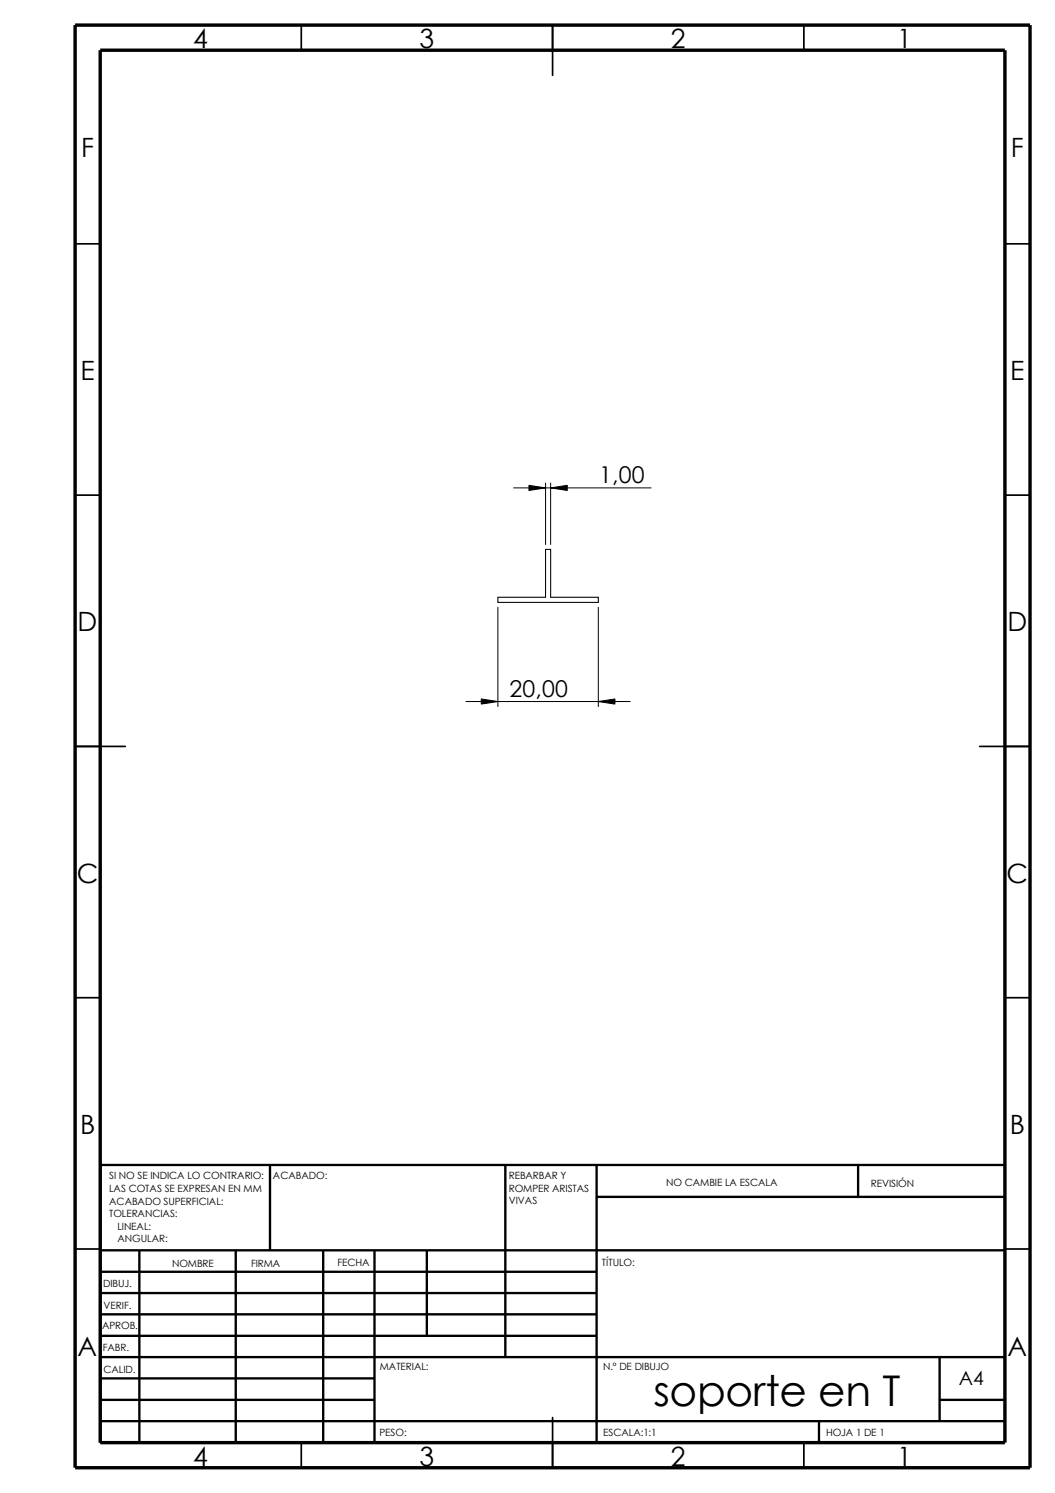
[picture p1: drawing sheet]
<svg xmlns="http://www.w3.org/2000/svg" width="210mm" height="297mm" viewBox="0 0 210 297" stroke-linecap="round" stroke-linejoin="round" font-family="sans-serif">
<g fill="none" stroke="#000" stroke-width=".34">
<path d="M59.9 5v5M109.9 5v10M159.9 5v5M14.9 48.5h5M199.9 48.5h5M14.9 98.5h5M199.9 98.5h5M14.9 148.5h10M194.9 148.5h10M14.9 198.5h5M199.9 198.5h5M14.9 248.5h5"/>
<path d="M199.9 248.5h5M59.9 287v5M109.9 282v10M159.9 287v5"/>
</g>
<g fill="none" stroke="#000" stroke-width=".47">
<path d="M53.7 231.8v17M100.5 231.8v38.2M118.7 238.1h81.2M118.7 231.8v55.2M170.7 231.8v6.3M199.9 231.8h-180v55.2M19.9 248.8h180M19.9 253h98.8M19.9 257.3h98.8M27.7 248.8v38.2M46.9 248.8v38.2M64.3 248.8v38.2"/>
<path d="M74.5 248.8v38.2M84.9 248.8v17M19.9 278.5h54.6M19.9 270h180M19.9 265.8h98.8M19.9 261.5h98.8M19.9 274.2h54.6M186.9 278.5h13M186.9 270v12.7M19.9 282.7h180M162.9 282.7v4.3"/>
</g>
<path d="M14.9 5h190v287h-190zM19.9 10h180v277h-180z" fill="none" stroke="#000" stroke-width=".68" stroke-linecap="butt"/>
<path d="M108.5 109.3h1.1v9.5h9.4v1h-19.9v-1h9.4z" fill="none" stroke="#000" stroke-width=".21"/>
<path d="M102.2 97.1h27.3M105.2 96.6l3.3 .5-3.3 .5zM108.5 96.1v12.2M109.6 97.1l3.3-.5v1zM109.6 96.1v12.2M92.7 139.6h32.7M95.8 139.1l3.3 .5-3.3 .5zM99.1 120.8v19.8M119 139.6l3.3-.5v1zM119 120.8v19.8" fill="none" stroke="#000" stroke-width=".2"/>
<path d="M105.2 96.6l3.3 .5-3.3 .5zM109.6 97.1l3.3-.5v1zM95.8 139.1l3.3 .5-3.3 .5zM119 139.6l3.3-.5v1z" fill="#000"/>
<text font-size="8.4" x="130" y="279.7">soporte en T</text>
<g font-size="5.3">
<text x="38.4" y="9.6">4</text>
<text x="83.4" y="9.6">3</text>
<text x="133.5" y="9.6">2</text>
<text x="178.5" y="9.6">1</text>
<text x="16.1" y="31.3">F</text>
<text x="201.1" y="31.3">F</text>
<text x="16" y="75.6">E</text>
<text x="201" y="75.6">E</text>
<text x="15.5" y="125.6">D</text>
<text x="200.4" y="125.6">D</text>
<text x="15.3" y="175.6">C</text>
<text x="200.3" y="175.6">C</text>
<text x="15.9" y="225.6">B</text>
<text x="200.9" y="225.6">B</text>
<text x="15.5" y="269.8">A</text>
<text x="200.4" y="269.8">A</text>
<text x="38.4" y="291.6">4</text>
<text x="83.4" y="291.6">3</text>
<text x="133.5" y="291.6">2</text>
<text x="178.5" y="291.6">1</text>
</g>
<g font-size="4.6">
<text x="119.2" y="96.1">1,00</text>
<text x="101.4" y="138.6">20,00</text>
</g>
<text font-size="3.9" x="190.8" y="275.5">A4</text>
<g font-size="2">
<text x="21.7" y="234.7">SI NO SE INDICA LO CONTRARIO:</text>
<text x="21.7" y="237.2">LAS COTAS SE EXPRESAN EN MM</text>
<text x="21.7" y="239.6">ACABADO SUPERFICIAL:</text>
<text x="54.3" y="234.7">ACABADO:</text>
<text x="101.2" y="239.6">VIVAS</text>
<text x="101.2" y="234.6">REBARBAR Y</text>
<text x="101.2" y="237.1">ROMPER ARISTAS</text>
<text x="132.5" y="236">NO CAMBIE LA ESCALA</text>
<text x="173.3" y="236.2">REVISIÓN</text>
<text x="21.7" y="242.1">TOLERANCIAS:</text>
<text x="23.4" y="244.6">LINEAL:</text>
<text x="23.4" y="247.1">ANGULAR:</text>
<text x="67.1" y="252">FECHA</text>
<text x="119.8" y="252">TÍTULO:</text>
<text x="20.5" y="256.1">DIBUJ.</text>
<text x="34.2" y="252.1">NOMBRE</text>
<text x="50" y="252">FIRMA</text>
<text x="20.6" y="260.4">VERIF.</text>
<text x="20.3" y="264.5">APROB.</text>
<text x="20.4" y="268.8">FABR.</text>
<text x="20.6" y="273.2">CALID.</text>
<text x="75.6" y="272.6">MATERIAL:</text>
<text x="120" y="272.6">N.º DE DIBUJO</text>
<text x="75.5" y="285.6">PESO:</text>
<text x="120" y="285.7">ESCALA:1:1</text>
<text x="164.4" y="285.7">HOJA 1 DE 1</text>
</g>
</svg>
